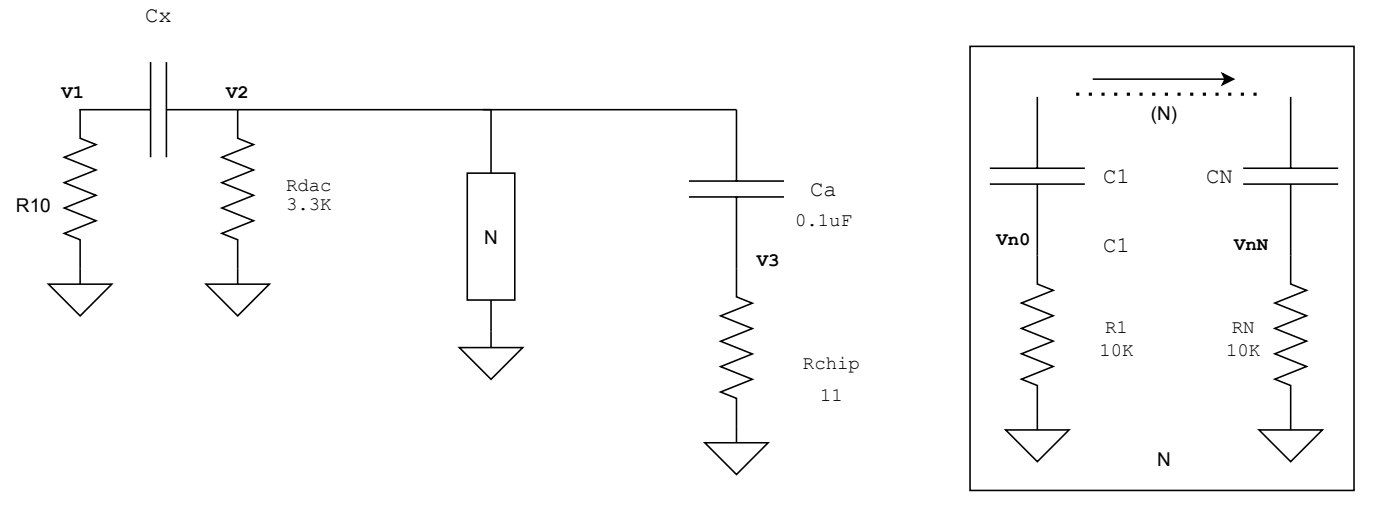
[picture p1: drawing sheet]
<svg xmlns="http://www.w3.org/2000/svg" width="224mm" height="81mm" viewBox="0 0 224 81" stroke-linecap="round" stroke-linejoin="round" font-family="sans-serif">
<g fill="#fff" stroke="#000" stroke-width=".25">
<path d="M155.5 7.4h61.5v71.1h-61.5z"/>
<path d="M74.9 27.7h7.6v20.3h-7.6z"/>
</g>
<path d="M78.7 17.6h-40.6v4.5l2.5 1-5 2.1 5 2-5 2 5 2.1-5 2 5 2-5 2 2.5 1.1v4.5" fill="none" stroke="#000" stroke-width=".25"/>
<path d="M33 45.5h10.2l-5.1 5z" fill="#fff" stroke="#000" stroke-width=".25"/>
<path d="M38.1 42.9v2.6" fill="none" stroke="#000" stroke-width=".25"/>
<path d="M73.6 55.6h10.2l-5.1 5.1z" fill="#fff" stroke="#000" stroke-width=".25"/>
<path d="M118 17.6v11.4M110.4 31.5h15.2M110.4 29h15.2M118 31.5v16l2.6 1-5.1 2 5.1 2.1-5.1 2 5.1 2-5.1 2.1 5.1 2-5.1 2 2.5 1v4.6M78.7 53.1v2.5" fill="none" stroke="#000" stroke-width=".25"/>
<path d="M113 70.8h10.1l-5.1 5.1z" fill="#fff" stroke="#000" stroke-width=".25"/>
<path d="M12.7 17.6h11.4M12.8 17.6v4.5l2.6 1-5.1 2.1 5.1 2-5.1 2 5.1 2.1-5.1 2 5.1 2-5.1 2 2.5 1.1v4.5M24.1 9.9v15.3M26.7 17.6h11.4M26.7 9.9v15.3M77.4 17.6h40.6M118 68.3v2.5" fill="none" stroke="#000" stroke-width=".25"/>
<path d="M7.8 45.5h10.1l-5.1 5z" fill="#fff" stroke="#000" stroke-width=".25"/>
<path d="M78.7 17.6v10.1M166.2 15.5v11.4M158.6 29.5h15.3M158.6 26.9h15.3M166.2 29.5v15.9l2.6 1.1-5.1 2 5.1 2-5.1 2.1 5.1 2-5.1 2 5.1 2-5.1 2.1 2.5 1v4.6M12.8 42.9v2.6M78.7 48v5.1" fill="none" stroke="#000" stroke-width=".25"/>
<path d="M161.2 68.8h10.1l-5.1 5.1z" fill="#fff" stroke="#000" stroke-width=".25"/>
<path d="M206.8 15.5v11.4M199.2 29.5h15.3M199.2 26.9h15.3M206.8 29.5v15.9l2.6 1.1-5.1 2 5.1 2-5.1 2.1 5.1 2-5.1 2 5.1 2-5.1 2.1 2.5 1v4.6M166.2 66.3v2.5" fill="none" stroke="#000" stroke-width=".25"/>
<path d="M172.5 14.8h.5v.5h-.5zM174.5 14.8h.5v.5h-.5zM176.5 14.8h.5v.5h-.5zM178.6 14.8h.5v.5h-.5zM180.6 14.8h.5v.5h-.5zM182.6 14.8h.5v.5h-.5zM184.6 14.8h.6v.5h-.6zM186.7 14.8h.5v.5h-.5zM188.7 14.8h.5v.5h-.5zM190.7 14.8h.5v.5h-.5zM192.8 14.8h.5v.5h-.5zM194.8 14.8h.5v.5h-.5zM196.8 14.8h.5v.5h-.5zM198.9 14.8h.5v.5h-.5zM200.9 14.8h.5v.5h-.5z" fill="#000"/>
<path d="M201.8 68.8h10.1l-5.1 5.1z" fill="#fff" stroke="#000" stroke-width=".25"/>
<path d="M175.1 12.7h21.2M206.8 66.3v2.5" fill="none" stroke="#000" stroke-width=".25"/>
<path d="M195.9 11.8l1.8 .9-1.8 .9 .4-.9z" fill="#000" stroke="#000" stroke-width=".25"/>
<g font-size="3.6">
<text x="23.3" y="3.5">Cx</text>
<text x="176.8" y="29.4">C1</text>
<text x="193.3" y="29.4">CN</text>
<text x="129.9" y="31.4">Ca</text>
<text x="176.8" y="40.3">C1</text>
</g>
<g font-size="3">
<text x="9.9" y="15.6">V1</text>
<text x="36.3" y="15.6">V2</text>
<text x="184.4" y="19.2">(N)</text>
<text x="2.6" y="33.9">R10</text>
<text x="45.9" y="33.7">3.3K</text>
<text x="45.9" y="30.6">Rdac</text>
<text x="77.6" y="39">N</text>
<text x="127.4" y="36.2">0.1uF</text>
<text x="159.7" y="39.2">Vn0</text>
<text x="197.8" y="40">VnN</text>
<text x="121.3" y="42.5">V3</text>
<text x="177.1" y="53.2">R1</text>
<text x="197.4" y="53.2">RN</text>
<text x="128.7" y="59">Rchip</text>
<text x="176.2" y="57">10K</text>
<text x="196.5" y="57">10K</text>
<text x="131.4" y="64.1">11</text>
<text x="185.4" y="74.5">N</text>
</g>
</svg>
